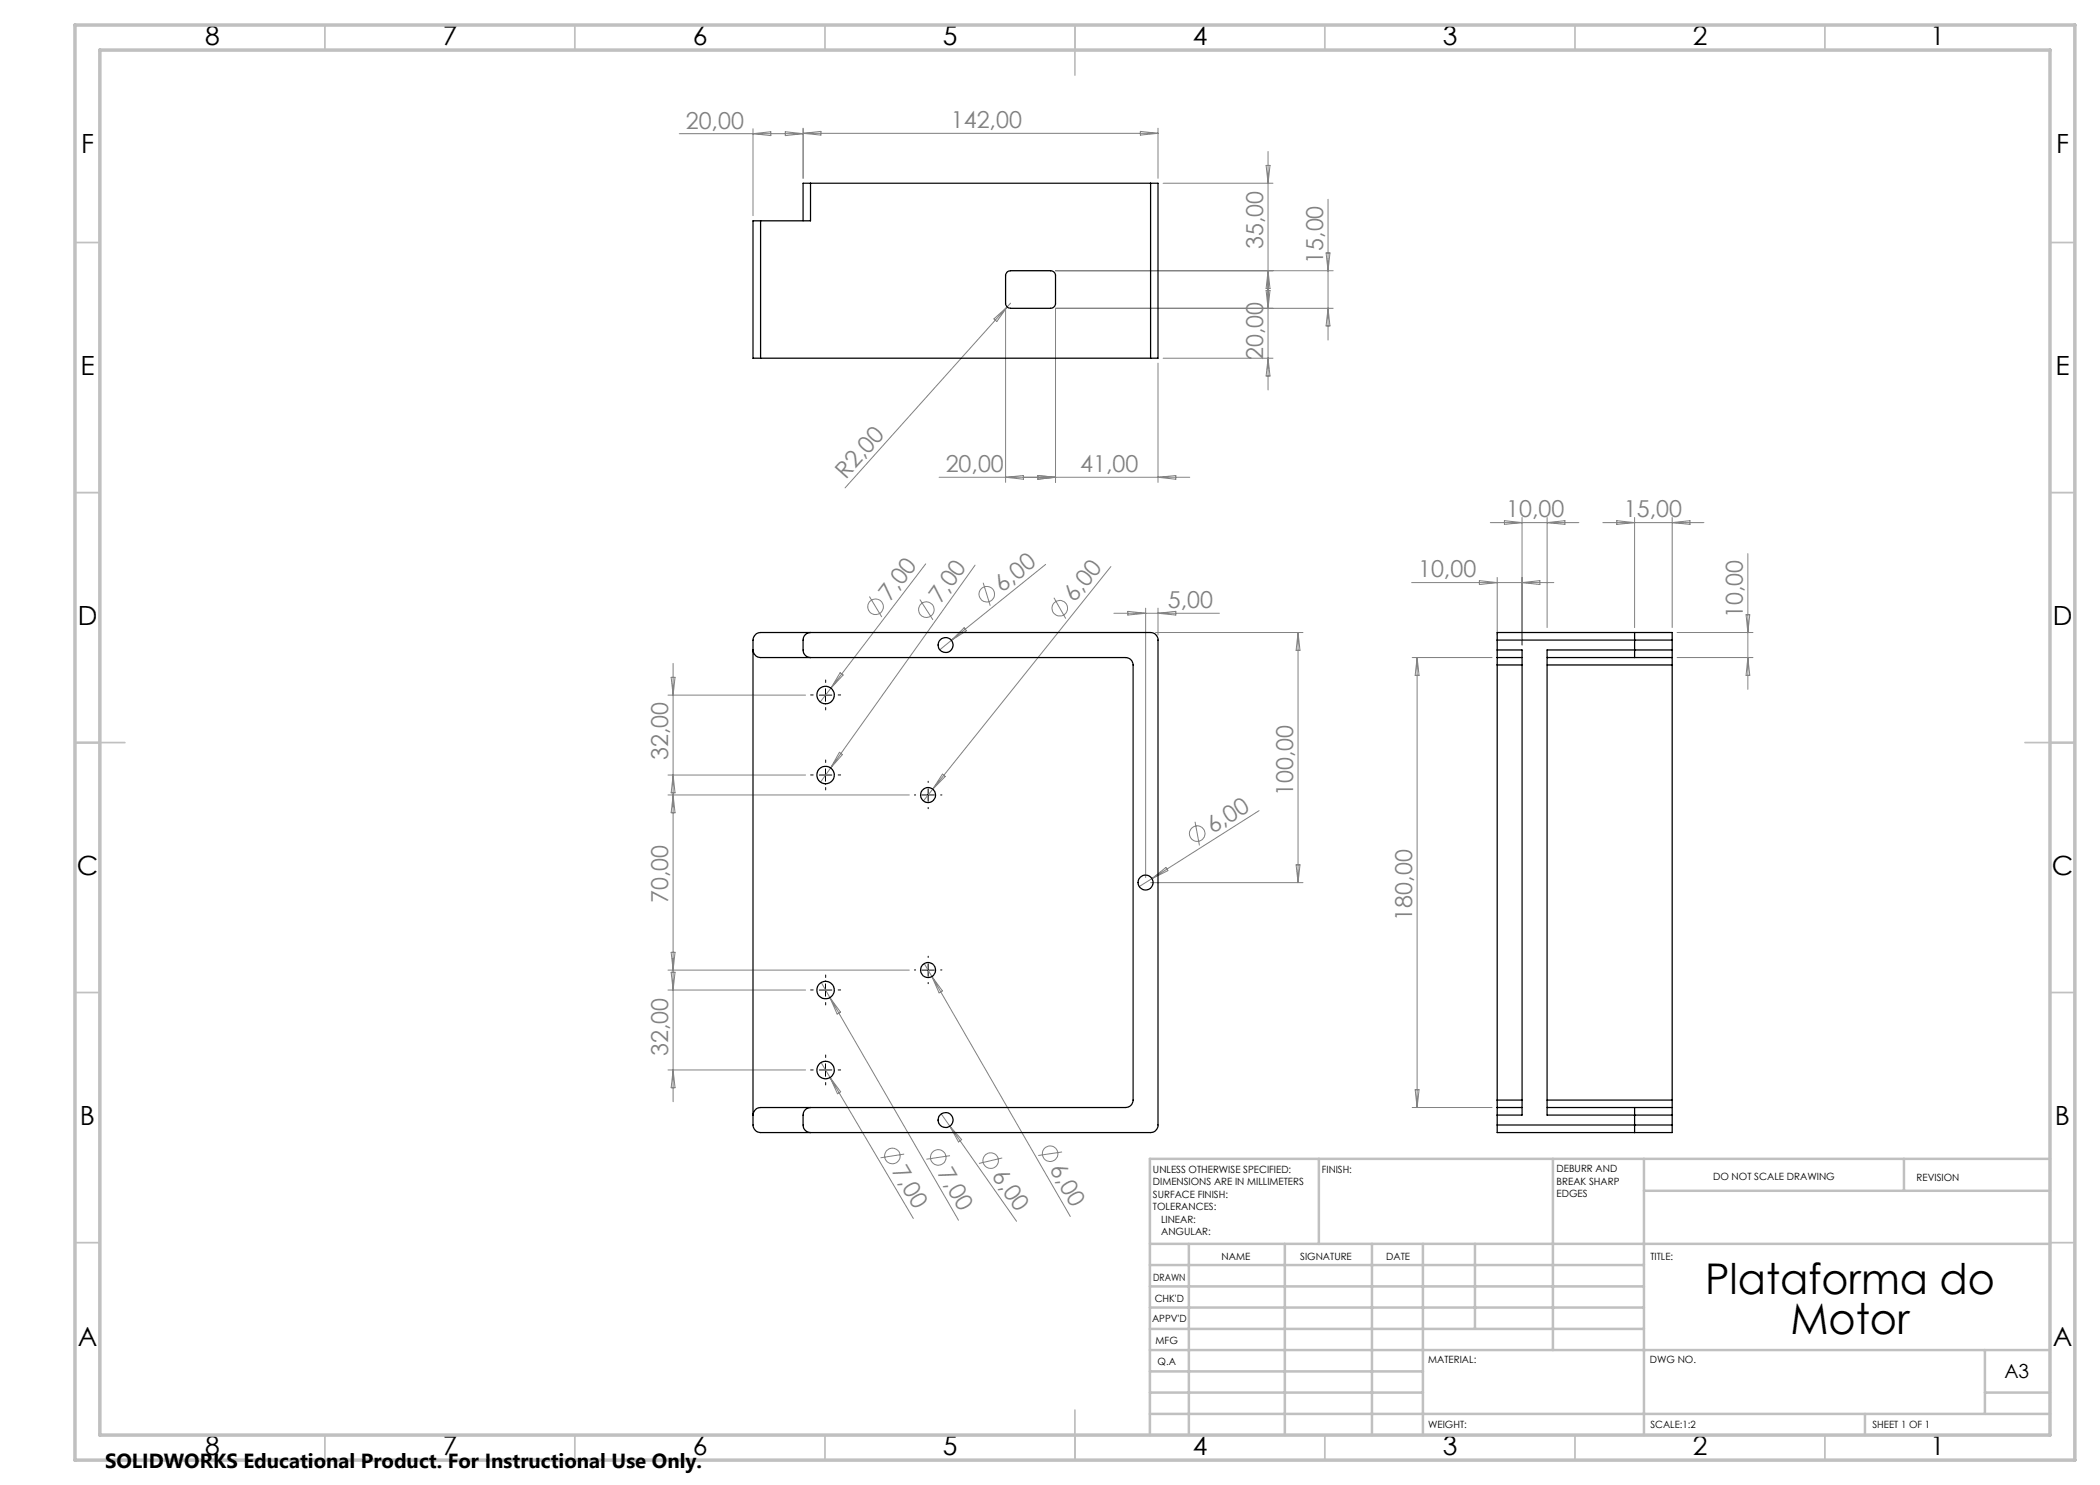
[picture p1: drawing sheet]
<svg xmlns="http://www.w3.org/2000/svg" width="420mm" height="297mm" viewBox="0 0 420 297" stroke-linecap="round" stroke-linejoin="round" font-family="sans-serif">
<g fill="none" stroke="#808080" stroke-width=".2">
<path d="M135.9 26.7h24.7M150.6 25.7v17.4M150.6 26.7l3.6-.4v.8zM157.1 26.3l3.5 .4-3.5 .4zM160.6 25.6v10.1M160.6 26.7h71M160.6 26.7l3.6-.4v.7zM228.1 26.3l3.5 .4-3.5 .3zM231.6 25.6v10.1M232.6 36.7h22M253.2 33.1h.8l-.4 3.6zM253.6 30.3v47.7"/>
<path d="M265.6 39.9v28.1M211.1 54.1h55.5M253.2 58.1h.8l-.4 3.6zM253.6 54.1l.4 3.6h-.8zM265.2 50.6h.8l-.4 3.5zM198.8 63.8l2.6-2.4-2 2.9zM201.1 61.7v34.8M201.4 61.4l-32.4 36.2M202.1 60.6l-.7 .8M231.6 72.6v23.9M232.6 71.6h22M253.6 71.6l.4 3.6h-.8z"/>
<path d="M265.6 61.7l.4 3.5h-.8zM266.6 61.7h-55.5v34.8M201.1 95.5l3.6-.4v.7zM207.6 95.1l3.5 .4-3.5 .3zM231.6 95.5l3.6-.4v.7zM237.9 95.5h-50.1M173.9 119.3l2.5 4.1M184 119.9l2.6 4.1M185.1 112.8l-18.9 24.8M195 113l-28.9 40.6M196.6 116.6l1.4 4.5M209.1 112.9l-18.8 15.2"/>
<path d="M210.8 119.6l2.3 4.1M222.2 113.3l-35.7 44.5M282.3 116.5h28.5M295.9 116.1l3.5 .4-3.5 .4zM298.1 104.5h17.7M299.4 115.5v11.5M300.9 104.1l3.5 .4-3.5 .4zM304.4 103.5v25.5M304.4 116.5l3.6-.4v.8zM309.4 103.5v22M309.4 104.5l3.6-.4v.8zM320.6 104.5h20.2"/>
<path d="M323.4 104.1l3.5 .4-3.5 .4zM326.9 103.5v22M334.4 103.5v22M334.4 104.5l3.6-.4v.8zM349.6 110.7v27.2M133.6 139h27.5M134.2 135.5h.8l-.4 3.5zM134.6 132.7v87.6M166.2 137.6l-2.2 2.8M168 134.5l.6 .5-2.4 2.6zM190.3 128.1l-2.3 1.9M190.3 128.1l2.5-2.5 .5 .5z"/>
<path d="M222.8 122.7h21.1M225.6 122.3l3.5 .4-3.5 .3zM229.1 121.6v53.9M231.1 126.5h29.5M231.6 121.6v5.4M231.6 122.7l3.6-.4v.7zM259.6 126.5v50M259.6 126.5l.4 3.6h-.8zM282.4 131.5h16M283.4 131.5l.4 3.6h-.8zM283.4 131.5v90M335.4 126.5h15.2"/>
<path d="M335.4 131.5h15.2M349.2 122.9h.8l-.4 3.6zM349.6 131.5l.4 3.6h-.8zM133.6 155h27.5M133.6 159h48.3M134.6 155l.4 3.6h-.8zM134.6 159l.4 3.6h-.8zM166.1 153.6l-2 2.8M167.9 150.5l.6 .4-2.4 2.7zM186.5 157.8l-1.8 2.4M188.5 154.8l.6 .5-2.6 2.5zM230.1 176.5h30.5"/>
<path d="M230.4 175.7l-2.5 1.6M230.4 175.7l2.8-2.2 .4 .6zM239 164.4l.9 4.7M251.8 162.1l-21.4 13.6M259.2 173h.8l-.4 3.5zM133.6 194h48.3M133.6 198h27.5M134.2 190.5h.8l-.4 3.5zM134.2 194.4h.8l-.4 3.6zM164.3 196.5l1.7 3M166 199.5l25.7 44.5M166 199.5l2.1 2.9-.7 .4z"/>
<path d="M184.9 192.7l1.5 2.6M186.4 195.3l27.7 48M186.4 195.3l2.1 2.9-.7 .4zM133.6 214h27.5M134.6 214l.4 3.6h-.8zM164.2 212.5l1.8 3M166 215.5l16.7 28.2M166 215.5l2.1 2.9-.6 .4zM283 217.9h.8l-.4 3.6zM180.8 230.8l-4.7 .8M188.2 222.8l15.1 21.5M190 225.2l2.3 2.7-.6 .5z"/>
<path d="M190 231.1l-4.7 .7M200.4 231.6l-4.6 1.1M212.4 230.4l-4.8 .7M282.4 221.5h16"/>
<circle cx="197.4" cy="118.8" r="1.56"/>
<circle cx="175.1" cy="121.4" r="1.56"/>
<circle cx="185.3" cy="121.9" r="1.55"/>
<circle cx="212" cy="121.7" r="1.56"/>
<circle cx="239.4" cy="166.7" r="1.56"/>
<circle cx="178.5" cy="231.2" r="1.56"/>
<circle cx="187.6" cy="231.5" r="1.55"/>
<circle cx="198.1" cy="232.1" r="1.56"/>
<circle cx="210" cy="230.8" r="1.55"/>
</g>
<g fill="none" stroke="#000" stroke-width=".2" stroke-dasharray="15.2 1.3 1.3 1.3">
<path d="M162.6 139h-.5M165.1 136.5v-.5M167.6 139h.5M162.6 155h-.5M165.1 152.5v-.5M165.1 157.5v.5M165.1 141.5v.5M167.6 155h.5M183.1 159h-.2M185.6 156.5v-.3M188.1 159h.3M185.6 161.5v.2"/>
<path d="M162.6 198h-.5M165.1 195.5v-.5M167.6 198h.5M183.1 194h-.2M185.6 191.5v-.3M185.6 196.5v.2M188.1 194h.3M162.6 214h-.5M165.1 200.5v.5M165.1 211.5v-.5M165.1 216.5v.5M167.6 214h.5"/>
</g>
<path d="M163.9 139h2.5M165.1 137.8v2.5M163.9 155h2.5M165.1 153.8v2.4M184.4 159h2.5M185.6 157.8v2.5M163.9 198h2.5M165.1 196.8v2.4M184.4 194h2.5M185.6 192.8v2.5M163.9 214h2.5M165.1 212.8v2.5" fill="none" stroke="#000" stroke-width=".2"/>
<g fill="none" stroke="#c0c0c0" stroke-width=".35">
<path d="M65 5v5M115 5v5M165 5v5M215 5v10M265 5v5M315 5v5M365 5v5M15 48.5h5M410 48.5h5M15 98.5h5M410 98.5h5M15 148.5h10"/>
<path d="M405 148.5h10M15 198.5h5M410 198.5h5M15 248.5h5M410 248.5h5M65 287v5M115 287v5M165 287v5M215 282v10M265 287v5M315 287v5M365 287v5"/>
</g>
<g fill="none" stroke="#c0c0c0" stroke-width=".5">
<path d="M263.8 231.8v17M310.6 231.8v38.2M328.8 231.8v55.2M328.8 238.2h81.2M380.8 231.8v6.4M410 231.8h-180v55.2M230 248.8h180M230 257.3h98.8M230 253h98.8M237.8 248.8v38.2M257 248.8v38.2M274.4 248.8v38.2"/>
<path d="M284.6 248.8v38.2M295 248.8v17M230 265.8h98.8M230 261.5h98.8M230 278.5h54.6M230 274.3h54.6M230 270h180M397 278.5h13M397 270v12.8M230 282.8h180M373 282.8v4.2"/>
</g>
<path d="M15 5h400v287h-400zM20 10h390v277h-390z" fill="none" stroke="#c0c0c0" stroke-width=".7"/>
<g fill="none" stroke="#000" stroke-width=".25">
<path d="M162.1 36.7h-1.5v7.5M162.1 36.7v7.5h-10M162.1 36.7h68M230.1 36.7h1.5v34.9h-1.5M230.1 36.7v34.9M152.1 44.2h-1.5v27.4h1.5M152.1 44.2v27.4M201.4 54.4l.7-.3h8a.96 .96 0 0 1 1 1v5.5a1.02 1.02 0 0 1-1 1.1h-8a1.02 1.02 0 0 1-1-1.1v-5.6zM152.1 71.6h78M150.6 130a1.57 1.57 0 0 0 1.5 1.5h73a1.51 1.51 0 0 1 1.5 1.5v87a1.51 1.51 0 0 1-1.5 1.5h-73a1.57 1.57 0 0 0-1.5 1.5M151.3 126.7l.8-.2h78a1.51 1.51 0 0 1 1.5 1.5v97a1.51 1.51 0 0 1-1.5 1.5h-78a1.57 1.57 0 0 1-1.5-1.5v-97l.1-.6zM162.1 126.5a1.51 1.51 0 0 0-1.5 1.5v2a1.51 1.51 0 0 0 1.5 1.5"/>
<path d="M299.4 130v1.5M299.4 128v-1.5h35v1.5M299.4 131.5v1.5M299.4 131.5h5M299.4 130h5v93h-5M299.4 128h35M299.4 128v2M299.4 133v87M299.4 133h5M309.4 131.5h25M309.4 133h25M326.9 126.5v5"/>
<path d="M334.4 130v1.5M334.4 131.5v1.5M334.4 130h-25v93h25M334.4 128v2M334.4 133v87M162.1 221.5a1.51 1.51 0 0 0-1.5 1.5v2a1.51 1.51 0 0 0 1.5 1.5M299.4 221.5v1.5M299.4 225v1.5h35v-1.5M299.4 220v1.5M299.4 221.5h5M299.4 223v2M299.4 225h35"/>
<path d="M299.4 220h5M309.4 221.5h25M309.4 220h25M326.9 221.5v5M334.4 221.5v1.5M334.4 220v1.5M334.4 223v2"/>
<circle cx="165.1" cy="139" r="1.75"/>
<circle cx="189.1" cy="129" r="1.51"/>
<circle cx="165.1" cy="155" r="1.76"/>
<circle cx="185.6" cy="159" r="1.5"/>
<circle cx="229.1" cy="176.5" r="1.5"/>
<circle cx="165.1" cy="198" r="1.76"/>
<circle cx="185.6" cy="194" r="1.5"/>
<circle cx="165.1" cy="214" r="1.75"/>
<circle cx="189.1" cy="224" r="1.5"/>
</g>
<g font-size="8.5">
<text x="341" y="258.8">Plataforma do</text>
<text x="358.1" y="266.9">Motor</text>
</g>
<g font-size="5.3">
<text x="41" y="8.9">8</text>
<text x="88.5" y="8.9">7</text>
<text x="138.5" y="8.9">6</text>
<text x="188.5" y="8.9">5</text>
<text x="238.5" y="8.9">4</text>
<text x="288.5" y="8.9">3</text>
<text x="338.5" y="8.9">2</text>
<text x="386" y="8.9">1</text>
<text x="16.2" y="30.7">F</text>
<text x="411.2" y="30.7">F</text>
<text x="16.1" y="74.9">E</text>
<text x="411.1" y="74.9">E</text>
<text x="15.5" y="124.9">D</text>
<text x="410.5" y="124.9">D</text>
<text x="15.4" y="174.9">C</text>
<text x="410.4" y="174.9">C</text>
<text x="16" y="224.9">B</text>
<text x="411" y="224.9">B</text>
<text x="15.5" y="269.2">A</text>
<text x="410.5" y="269.2">A</text>
<text x="41" y="290.9">8</text>
<text x="88.5" y="290.9">7</text>
<text x="138.5" y="290.9">6</text>
<text x="188.5" y="290.9">5</text>
<text x="238.5" y="290.9">4</text>
<text x="288.5" y="290.9">3</text>
<text x="338.5" y="290.9">2</text>
<text x="386" y="290.9">1</text>
</g>
<g font-size="4.7" fill="#808080">
<text x="137.1" y="25.7">20,00</text>
<text x="190.2" y="25.6">142,00</text>
<text x="252.6" y="49.8" transform="rotate(-90 252.6 49.8)">35,00</text>
<text x="264.6" y="52.8" transform="rotate(-90 264.6 52.8)">15,00</text>
<text x="252.6" y="72" transform="rotate(-90 252.6 72)">20,00</text>
<text x="169.2" y="95.9" transform="rotate(-48 169.2 95.9)">R2,00</text>
<text x="189.1" y="94.4">20,00</text>
<text x="216" y="94.4">41,00</text>
<text x="301.2" y="103.5">10,00</text>
<text x="324.8" y="103.5">15,00</text>
<text x="200.4" y="118.5" transform="rotate(-39 200.4 118.5)">6,00</text>
<text x="283.6" y="115.5">10,00</text>
<text x="178" y="120.3" transform="rotate(-53 178 120.3)">7,00</text>
<text x="188.2" y="120.8" transform="rotate(-55 188.2 120.8)">7,00</text>
<text x="214.9" y="120.7" transform="rotate(-51 214.9 120.7)">6,00</text>
<text x="233.6" y="121.6">5,00</text>
<text x="348.6" y="123.7" transform="rotate(-90 348.6 123.7)">10,00</text>
<text x="133.6" y="152" transform="rotate(-90 133.6 152)">32,00</text>
<text x="258.6" y="159.2" transform="rotate(-90 258.6 159.2)">100,00</text>
<text x="242.5" y="166.8" transform="rotate(-32 242.5 166.8)">6,00</text>
<text x="133.6" y="180.7" transform="rotate(-90 133.6 180.7)">70,00</text>
<text x="282.4" y="184.1" transform="rotate(-90 282.4 184.1)">180,00</text>
<text x="133.6" y="211.2" transform="rotate(-90 133.6 211.2)">32,00</text>
<text x="209.8" y="233.8" transform="rotate(60 209.8 233.8)">6,00</text>
<text x="178.3" y="234.3" transform="rotate(59 178.3 234.3)">7,00</text>
<text x="187.5" y="234.6" transform="rotate(60 187.5 234.6)">7,00</text>
<text x="198.2" y="235.2" transform="rotate(55 198.2 235.2)">6,00</text>
</g>
<text font-size="4.1" x="21" y="293.7">SOLIDWORKS Educational Product. For Instructional Use Only.</text>
<text font-size="3.9" x="400.9" y="275.5">A3</text>
<g font-size="2">
<text x="230.6" y="234.6">UNLESS OTHERWISE SPECIFIED:</text>
<text x="230.6" y="237.1">DIMENSIONS ARE IN MILLIMETERS</text>
<text x="230.6" y="239.6">SURFACE FINISH:</text>
<text x="264.4" y="234.6">FINISH:</text>
<text x="311.3" y="234.5">DEBURR AND</text>
<text x="311.3" y="237">BREAK SHARP</text>
<text x="311.3" y="239.5">EDGES</text>
<text x="342.6" y="236">DO NOT SCALE DRAWING</text>
<text x="383.3" y="236.2">REVISION</text>
<text x="230.6" y="242.1">TOLERANCES:</text>
<text x="232.2" y="244.6">LINEAR:</text>
<text x="232.2" y="247.1">ANGULAR:</text>
<text x="244.3" y="252">NAME</text>
<text x="260" y="251.9">SIGNATURE</text>
<text x="277.2" y="251.9">DATE</text>
<text x="330.1" y="251.9">TITLE:</text>
<text x="230.6" y="256.1">DRAWN</text>
<text x="230.9" y="260.3">CHK'D</text>
<text x="230.4" y="264.4">APPV'D</text>
<text x="231.1" y="268.8">MFG</text>
<text x="231.5" y="273">Q.A</text>
<text x="285.6" y="272.5">MATERIAL:</text>
<text x="330" y="272.5">DWG NO.</text>
<text x="285.6" y="285.5">WEIGHT:</text>
<text x="330.1" y="285.6">SCALE:1:2</text>
<text x="374.5" y="285.6">SHEET 1 OF 1</text>
</g>
</svg>
